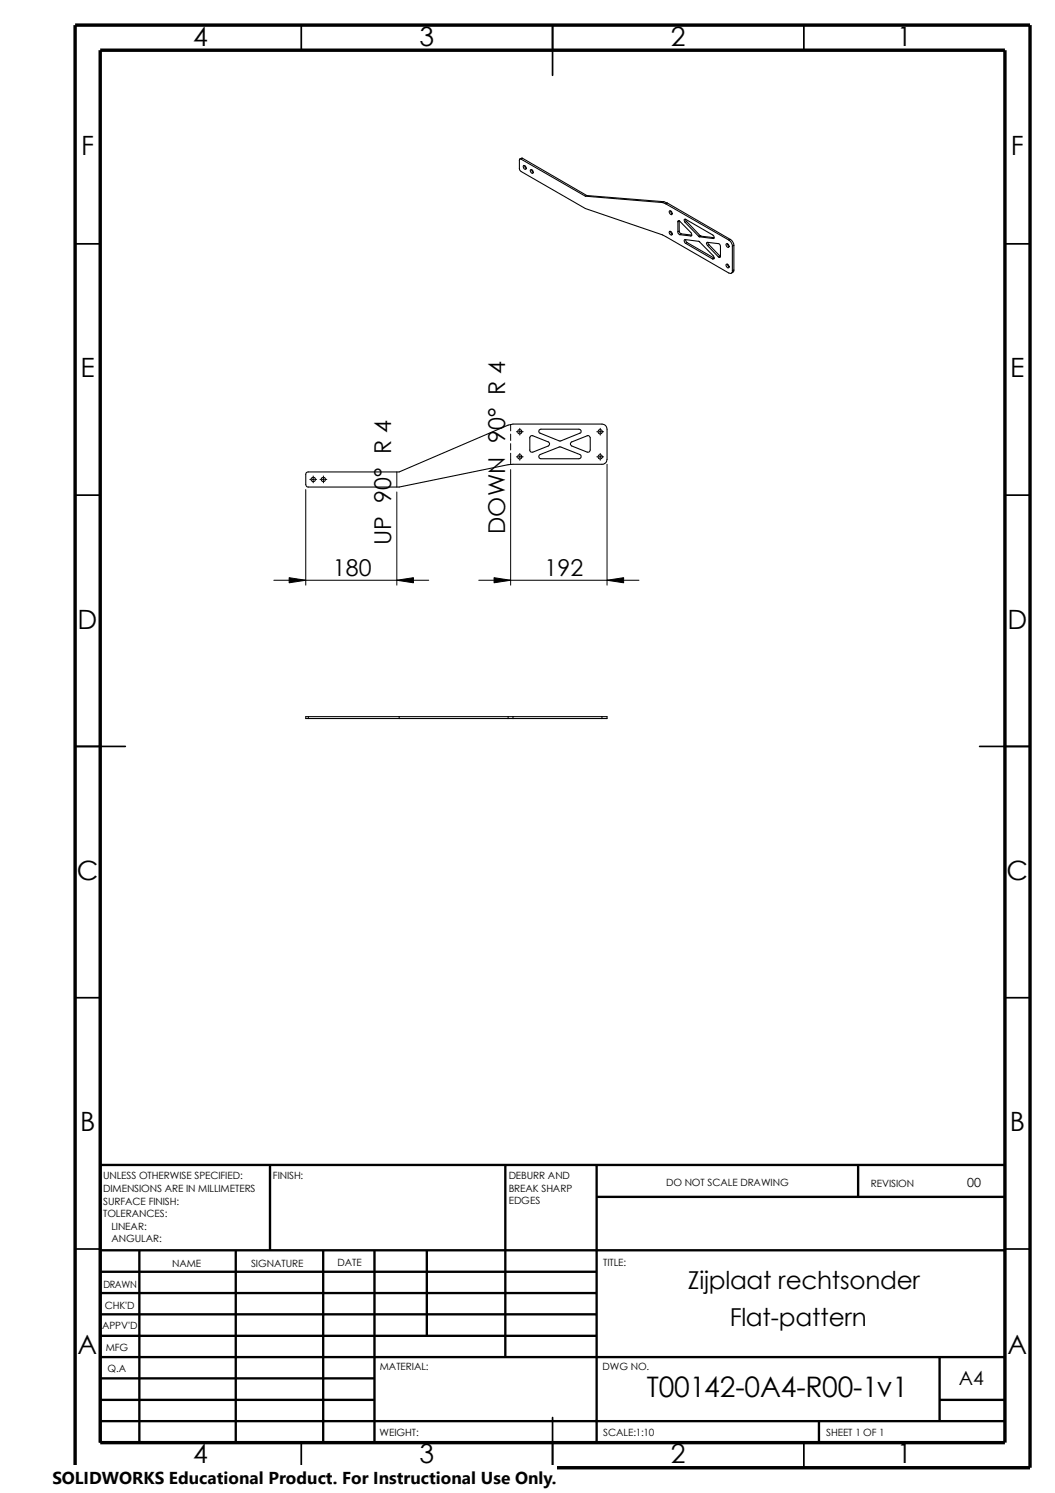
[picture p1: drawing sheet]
<svg xmlns="http://www.w3.org/2000/svg" width="210mm" height="297mm" viewBox="0 0 210 297" stroke-linecap="round" stroke-linejoin="round" font-family="sans-serif">
<g fill="none" stroke="#000" stroke-width=".34">
<path d="M59.9 5v5M109.9 5v10M159.9 5v5M14.9 48.5h5M199.9 48.5h5M14.9 98.5h5M199.9 98.5h5M14.9 148.5h10M194.9 148.5h10M14.9 198.5h5M199.9 198.5h5M14.9 248.5h5"/>
<path d="M199.9 248.5h5M59.9 287v5M109.9 282v10M159.9 287v5"/>
</g>
<g fill="none" stroke="#000" stroke-width=".47">
<path d="M53.7 231.8v17M100.5 231.8v38.2M118.7 238.1h81.2M118.7 231.8v55.2M170.7 231.8v6.3M199.9 231.8h-180v55.2M19.9 248.8h180M19.9 257.3h98.8M19.9 253h98.8M27.7 248.8v38.2M46.9 248.8v38.2M64.3 248.8v38.2"/>
<path d="M74.5 248.8v38.2M84.9 248.8v17M19.9 261.5h98.8M19.9 274.2h54.6M19.9 278.5h54.6M19.9 265.8h98.8M19.9 270h180M186.9 270v12.7M186.9 278.5h13M19.9 282.7h180M162.9 282.7v4.3"/>
</g>
<path d="M14.9 5h190v287h-190zM19.9 10h180v277h-180z" fill="none" stroke="#000" stroke-width=".68" stroke-linecap="butt"/>
<g fill="none" stroke="#000" stroke-width=".21">
<path d="M103.7 31.7l-.3-.1-.1 .2v1.8l.4 .5 12.8 7.4 15.3 5.2 13.2 7.6a.44 .44 0 0 0 .5 .1 .44 .44 0 0 0 .2-.5M103.7 31.7l12.8 7.3M104 31.5l-.6 .1M104 31.5l-.3 .2M104 31.5l12.8 7.4M104.2 32.9h.1a.42 .42 0 0 1 .4 .3 .42 .42 0 0 1-.2 .5 .53 .53 0 0 1-.3-.8zM104.4 33l.3 .5M105.6 33.7a.44 .44 0 0 1 .4 .3 .44 .44 0 0 1-.1 .5 .55 .55 0 0 1-.3-.8zM105.8 33.8l.3 .5M116.5 39l15.3 1.3M116.8 38.9l-.3 .1M116.8 38.9l15.3 1.2"/>
<path d="M131.8 40.3l.7 .3M132.1 40.1l-.3 .2M132.1 40.1l.7 .3M132.5 40.6l12.5 7.2M132.8 40.4l-.3 .2M132.8 40.4l12.5 7.2M133.2 42a.42 .42 0 0 1 .5 .2 .42 .42 0 0 1-.1 .5 .6 .6 0 0 1-.4-.7zM133.2 46a.44 .44 0 0 1 .5 .3 .44 .44 0 0 1-.1 .5 .52 .52 0 0 1-.4-.8zM133.4 42v.2l.3 .3M133.4 46.1l.3 .5M134.9 44.1l.1-.2 .2 .1 2.3 2.3 .1 .3-.1 .3M134.9 46.1v.3l.4 .3"/>
<path d="M134.9 44.1v2M135.1 46l.2 .3 .3 .2M135.1 43.9l-.2 .2M135.1 43.9h.1M135.1 46l-.2 .1M135.1 43.9v2.1M135.3 46.7l2.2 .2M135.6 46.5l-.3 .2M135.6 46.5l2 .3M136.3 44.2a.33 .33 0 0 1-.2-.3 .33 .33 0 0 1 .2-.3l5.5 3.1a.41 .41 0 0 1 .3 .4 .41 .41 0 0 1-.2 .4M136.3 44.2l2.7 2.8M136.4 43.6l.2 .5"/>
<path d="M136.4 47.7l.3 .6M136.4 48.4a.44 .44 0 0 1-.1-.7l2.8 .3 2.8 2.9 .2 .5-.3 .1M136.4 48.4l5.4 3.1M136.6 44.1l-.3 .1M136.6 44.1l2.7 2.8M136.7 48.3l-.3 .1M136.7 48.3l5.4 3.1M137.6 46.8l-.1 .1M139 47l.2 .1M139.2 47.1l2.7 .4M139.3 46.9l.2 .1M139.3 46.9l-.3 .1"/>
<path d="M139.5 47l-.3 .1M139.5 47l2.6 .3M140.8 48.9a.33 .33 0 0 1-.3-.4 .33 .33 0 0 1 .3-.3l2.2 .3 .2 .1 .1 .3v2.1M140.8 48.9l2.1 2.2M140.8 48.2l.3 .5M141.1 48.7l-.3 .2M141.1 48.7l2.1 2.2M142.1 47.4l-.2 .1M142.1 51.4l-.3 .1M142.1 51.4h.1M143.2 50.9l.1 .2M143.2 50.9l-.3 .2"/>
<path d="M143.3 51v.2l-.4-.1M144.5 52.6a.37 .37 0 0 1 .5 .2 .37 .37 0 0 1-.2 .5l-.3-.3zM144.5 48.5a.44 .44 0 0 1 .5 .2 .44 .44 0 0 1-.1 .5 .55 .55 0 0 1-.4-.7zM144.7 48.5l.1 .3 .3 .2M144.7 52.6l.4 .5M145 47.8a1.66 1.66 0 0 1 .7 1.2M145.3 47.6a1.49 1.49 0 0 1 .7 1.2M145.3 47.6l-.3 .2M145.7 49v4.9M146 53.7v.3l-.5 .4M146 48.8l-.3 .2M146 53.7l-.3 .2"/>
<path d="M146 48.8v4.9M61 94l.2-.1h18.2l21.7-9.3 1-.2h17.7a1.01 1.01 0 0 1 1 1v6a.94 .94 0 0 1-1 1l-18.7 .1-21.7 4.4h-18.1a.5 .5 0 0 1-.5-.5v-2.1zM105.6 86.7h.4l3.1 1.2a.45 .45 0 0 1 .2 .4 .45 .45 0 0 1-.2 .4l-3.1 1.3-.4-.1-.2-.2v-2.7zM107.3 85.6l.3-.2h7.6l.3 .2 .1 .3-.1 .2-4.2 1.7-3.9-1.7-.2-.3zM107.3 90.6l4-1.7 4.1 1.5a.44 .44 0 0 1 .2 .5 .44 .44 0 0 1-.4 .4h-7.6l-.3-.2zM113.7 88l3.1-1.3a.45 .45 0 0 1 .6 .4v2.4l-.3 .5h-.3l-3.1-1.3-.2-.3zM60.8 142.6h60v.4h-60zM61.3 142.6v.4M79.4 142.6v.4M101.1 142.6v.4M102.1 142.6v.4M119.8 142.6v.4"/>
<circle cx="62.3" cy="95.4" r=".41"/>
<circle cx="64.3" cy="95.4" r=".43"/>
<circle cx="103.4" cy="85.9" r=".43"/>
<circle cx="103.4" cy="90.9" r=".43"/>
<circle cx="119.4" cy="90.9" r=".43"/>
<circle cx="119.4" cy="85.9" r=".43"/>
</g>
<g fill="none" stroke="#000" stroke-width=".2">
<path d="M60.8 97.4v19M61.6 95.4h.2M62.1 95.4h.5M62.3 94.7v.2M62.3 95.1v.5M62.3 95.9v.2M62.8 95.4h.2M63.7 95.4h.1M64.1 95.4h.5M64.3 94.7v.2M64.3 95.1v.5M64.3 95.9v.2"/>
<path d="M64.8 95.4h.2M79 93.9v3M79 97.9v18.5M101.6 84.5v1.2M101.6 86.4v1.2M101.6 88.3v1.2M101.6 90.2v2.2M101.6 93.4v23M102.7 85.9h.2M102.7 90.9h.2M103.2 85.9h.5M103.2 90.9h.5"/>
<path d="M103.4 85.2v.2M103.4 85.6v.5M103.4 86.4v.2M103.4 90.2v.2M103.4 90.6v.5M103.4 91.4v.2M103.9 85.9h.2M103.9 90.9h.2M118.7 85.9h.2M118.7 90.9h.2M119.2 85.9h.5M119.2 90.9h.5"/>
<path d="M119.4 85.2v.2M119.4 85.6v.5M119.4 86.4v.2M119.4 90.2v.2M119.4 90.6v.5M119.4 91.4v.2M119.9 85.9h.2M119.9 90.9h.2M120.8 92.4v24M54.5 115.4h30.8M57.5 114.9l3.3 .5-3.3 .6zM79 115.4l3.3-.5v1.1z"/>
<path d="M95.2 115.4h31.9M98.3 114.9l3.3 .5-3.3 .6zM120.8 115.4l3.3-.5v1.1z"/>
</g>
<path d="M57.5 114.9l3.3 .5-3.3 .6zM79 115.4l3.3-.5v1.1zM98.3 114.9l3.3 .5-3.3 .6zM120.8 115.4l3.3-.5v1.1z" fill="#000"/>
<path d="M10.4 291.5h100.4v5.5h-100.4z" fill="#fff"/>
<text font-size="5.6" x="128.7" y="277.9">T00142-0A4-R00-1v1</text>
<g font-size="5.3">
<text x="38.4" y="9.1">4</text>
<text x="83.4" y="9.1">3</text>
<text x="133.5" y="9.1">2</text>
<text x="178.5" y="9.1">1</text>
<text x="16.1" y="30.9">F</text>
<text x="201.1" y="30.9">F</text>
<text x="16" y="75.1">E</text>
<text x="201" y="75.1">E</text>
<text x="15.5" y="125.1">D</text>
<text x="200.4" y="125.1">D</text>
<text x="15.3" y="175.1">C</text>
<text x="200.3" y="175.1">C</text>
<text x="15.9" y="225.1">B</text>
<text x="200.9" y="225.1">B</text>
<text x="15.5" y="269.3">A</text>
<text x="200.4" y="269.3">A</text>
<text x="38.4" y="291.1">4</text>
<text x="83.4" y="291.1">3</text>
<text x="133.5" y="291.1">2</text>
<text x="178.5" y="291.1">1</text>
</g>
<g font-size="4.9">
<text x="136.8" y="256.4">Zijplaat rechtsonder</text>
<text x="145.2" y="263.9">Flat-pattern</text>
</g>
<g font-size="4.6">
<text x="100.5" y="106.3" transform="rotate(-90 100.5 106.3)">DOWN 90° R 4</text>
<text x="77.9" y="108.4" transform="rotate(-90 77.9 108.4)">UP 90° R 4</text>
<text x="66.2" y="114.5">180</text>
<text x="108.3" y="114.5">192</text>
</g>
<text font-size="3.9" x="190.8" y="275.5">A4</text>
<text font-size="3.4" x="10.4" y="295.2">SOLIDWORKS Educational Product. For Instructional Use Only.</text>
<text font-size="2.5" x="192.4" y="236.2">00</text>
<g font-size="2">
<text x="20.5" y="234.7">UNLESS OTHERWISE SPECIFIED:</text>
<text x="20.5" y="237.2">DIMENSIONS ARE IN MILLIMETERS</text>
<text x="20.5" y="239.6">SURFACE FINISH:</text>
<text x="54.3" y="234.7">FINISH:</text>
<text x="101.2" y="239.6">EDGES</text>
<text x="101.2" y="234.6">DEBURR AND</text>
<text x="101.2" y="237.1">BREAK SHARP</text>
<text x="132.5" y="236">DO NOT SCALE DRAWING</text>
<text x="173.3" y="236.2">REVISION</text>
<text x="20.5" y="242.1">TOLERANCES:</text>
<text x="22.2" y="244.6">LINEAR:</text>
<text x="22.2" y="247.1">ANGULAR:</text>
<text x="67.1" y="252">DATE</text>
<text x="120" y="252">TITLE:</text>
<text x="20.6" y="256.2">DRAWN</text>
<text x="34.2" y="252.1">NAME</text>
<text x="50" y="252">SIGNATURE</text>
<text x="20.9" y="260.4">CHK'D</text>
<text x="20.3" y="264.5">APPV'D</text>
<text x="21" y="268.9">MFG</text>
<text x="21.4" y="273.1">Q.A</text>
<text x="75.6" y="272.6">MATERIAL:</text>
<text x="119.9" y="272.6">DWG NO.</text>
<text x="75.5" y="285.6">WEIGHT:</text>
<text x="120" y="285.7">SCALE:1:10</text>
<text x="164.4" y="285.7">SHEET 1 OF 1</text>
</g>
</svg>
